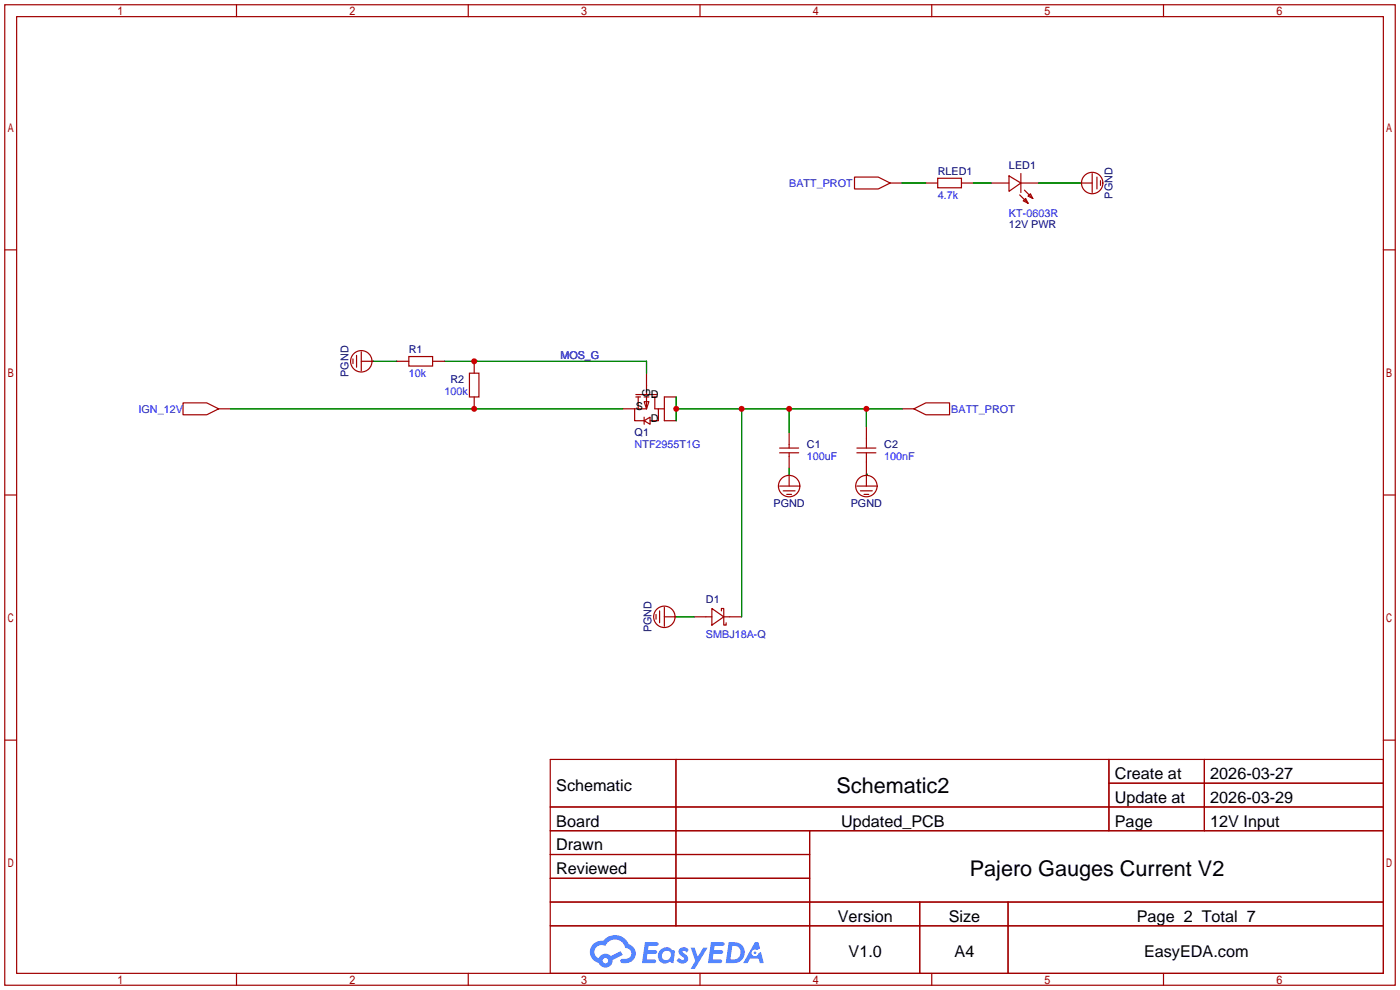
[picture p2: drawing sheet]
<svg xmlns="http://www.w3.org/2000/svg" width="299mm" height="212mm" viewBox="0 0 299 212" stroke-linecap="round" stroke-linejoin="round" font-family="sans-serif">
<g fill="none" stroke="#a10000" stroke-width=".25">
<path d="M1 1h297.2v209.6h-297.2zM3.6 3.6h292.1v204.4h-292.1zM50.5 1v2.6M100.1 1v2.6M149.6 1v2.6M199.1 1v2.6M248.7 1v2.6M1 53.4h2.6M295.7 53.4h2.5M1 105.8h2.6M295.7 105.8h2.5M1 158.2h2.6"/>
<path d="M295.7 158.2h2.5M117.6 162.3h178.1v45.7h-178.1zM117.6 172.5h178.1M117.6 177.5h178.1M144.5 162.3v35.6M173 177.5v30.5M237 162.3v15.2M237 167.4h58.7M257.4 162.3v15.2M117.6 182.6h55.4M117.6 192.8h178.1M117.6 187.7h55.4"/>
<path d="M117.6 197.9h178.1M196.6 192.8v15.2M215.4 192.8v15.2M50.5 208v2.6M100.1 208v2.6M149.6 208v2.6M199.1 208v2.6M248.7 208v2.6"/>
</g>
<g fill="#5487ff">
<path d="M145.3 202.7a1.3 1.3 0 0 1 1.9 .3l-.4 .6a.54 .54 0 0 0-.9-.2l.1 .2a1.34 1.34 0 0 1 .9 1.8 1.47 1.47 0 0 1-2.3-.1l.5-.6 .8 .5a.31 .31 0 0 0 .4-.3 .31 .31 0 0 0-.3-.4 1.12 1.12 0 0 1-.7-1.8z"/>
<path d="M147.6 202.5h.9l.6 2 1.2-2h.9l-2.7 4.6h-.9l1-1.7z"/>
<path d="M137.8 201.4h1.7a1.31 1.31 0 0 1 1.2 .2 .4 .4 0 0 1-.3 .5l-1.8 .1-.1 .9h1.6a.4 .4 0 0 1 .4 .4 .4 .4 0 0 1-.5 .4h-1.6l-.2 1.2h1.4a.46 .46 0 0 1 .5 0 .46 .46 0 0 1 .1 .5l-.4 .2h-2.6z"/>
<path d="M151.9 201.4h1.7a1.32 1.32 0 0 1 1.2 .2 .39 .39 0 0 1-.3 .5l-1.8 .1-.1 .9h1.6a.4 .4 0 0 1 .4 .4 .4 .4 0 0 1-.4 .4h-1.7l-.2 1.2h1.4a.46 .46 0 0 1 .5 0 .46 .46 0 0 1 .1 .5l-.4 .2h-2.6z"/>
<path d="M161.3 201.4h.8l.3 1.3-.6 .4a.75 .75 0 0 0-1.1 .3 .75 .75 0 0 0 .5 1 .75 .75 0 0 0 .9-.7l.5-.2 .6 2.3h-.8l-.3-.9h-1.8l-.5 .9h-1z"/>
<path d="M155.7 201.4l-.6 4.4h1.5a2.27 2.27 0 0 0 2.6-2.2 2.27 2.27 0 0 0-2.7-2.2zM156.5 202.1a1.5 1.5 0 0 1 1.8 1.6 1.5 1.5 0 0 1-1.9 1.4h-.3z"/>
<path d="M141.2 203a1.6 1.6 0 0 0-.3 2.3 1.6 1.6 0 0 0 2.3 .2l.7 .3 .3-2.4-.1-.3-.5-.1a1.58 1.58 0 0 0-2.4 0zM141.8 203.5a.98 .98 0 0 1 1.6 .4 .98 .98 0 0 1-1.1 1.3 .94 .94 0 0 1-.9-.7 .94 .94 0 0 1 .4-1z"/>
<path d="M126.8 201.8a2.37 2.37 0 0 0 1.1 4 1.54 1.54 0 0 0 1.8 1 1.54 1.54 0 0 0 1.2-1.6l2.2-1.1-.5-.8-2 1a1.57 1.57 0 0 0-2.7 .5 1.5 1.5 0 0 1-.7-2.1 1.5 1.5 0 0 1 2.2-.5 2.23 2.23 0 0 1 2.3-1.4 2.23 2.23 0 0 1 2 1.8 1.16 1.16 0 0 1 1.2 1.1 1.16 1.16 0 0 1-1.1 1.2h-.7a.47 .47 0 0 0-.5 .4 .47 .47 0 0 0 .4 .5 2.17 2.17 0 0 0 2.5-.9 2.17 2.17 0 0 0-.3-2.7l-.8-.4a3.2 3.2 0 0 0-5.5-.7l-1.1 .1zM128.8 205.3a.6 .6 0 0 1 1.2 0 .6 .6 0 0 1-1.2 0z"/>
<circle cx="161.4" cy="203.6" r=".28"/>
</g>
<g fill="none" stroke="#a10000" stroke-width=".25">
<path d="M182.6 37.8h5.1l2.5 1.3-2.5 1.3h-5.1zM190.2 39.1h2.6M197.9 39.1h2.5M200.4 38.1h5.1v2h-5.1zM205.5 39.1h2.5M211.8 39.1h3.8M215.6 37.6l2.6 1.5-2.6 1.8zM218.2 39.1h3.8M218.2 37.1v4M230.9 39.1h2.5M233.4 37.1v4M234.4 37.8v2.6"/>
<path d="M235.2 38.6v1M217.9 41.7l1.8 1.7M218.7 42.9l.5-.5 .5 1zM218.9 40.6l1.8 1.8M219.7 41.9l.5-.5 .5 1zM75.4 76.7v1M76.2 75.9v2.6M77.2 77.2h2.6M77.2 75.2v4M84.8 77.2h2.6M87.4 76.2h5.1v2h-5.1zM92.5 77.2h2.5"/>
<path d="M100.3 79.8h2.1v5h-2.1zM101.3 77.2v2.6M138.2 79.8v4.5M39.1 86.1h5.1l2.5 1.3-2.5 1.2h-5.1zM46.7 87.4h2.6M101.3 84.8v2.6M133.1 87.4h2.5M135.6 87.4v2.5h2.1M135.9 84.3h4.6M135.9 84.8h1M136.4 84.8v2.6M137.7 85.9h1l-.5 1.5z"/>
<path d="M137.7 89.9l1.2-.7v1.5zM137.7 89.2v1.5M137.7 84.8h1M138.2 84.8v2.6h-2.6M139.4 84.8h1.1M140 84.8v2.6h.7v2.5h-1.8M140.7 87.4h1.3M144.5 84.8h-2.5v5.1h2.5M166.6 96.8h4.1M166.6 95.8h4.1M168.7 92.5v3.3M168.7 96.8v3.3"/>
<path d="M183.1 96.8h4.1M183.1 95.8h4.1M185.2 91.2v4.6M185.2 96.8v7.1M192.8 87.4h2.5M195.3 87.4l2.6-1.3h5v2.5h-5zM166.6 103.9h4.1M167.4 104.9h2.5M168.1 105.7h1.1M168.7 101.3v2.6M183.1 103.9h4.1M183.9 104.9h2.5"/>
<path d="M184.7 105.7h1M140.2 131.3v1M141 130.6v2.5M142 131.8h2.5M142 129.8v4.1M148.3 131.8h3.8M152.1 130l2.6 1.8-2.6 1.8zM154.2 130.6v-.6h.5v3.6h.5v-.5M154.7 131.8h3.8"/>
<circle cx="233.4" cy="39.1" r="2.29"/>
<circle cx="77.2" cy="77.2" r="2.29"/>
<circle cx="168.7" cy="103.9" r="2.29"/>
<circle cx="185.2" cy="103.9" r="2.29"/>
<circle cx="142" cy="131.8" r="2.29"/>
</g>
<g fill="none" stroke="#008700" stroke-width=".25">
<path d="M192.8 39.1h5.1M208 39.1h3.8M222 39.1h8.9M79.8 77.2h5M95 77.2h43.2v2.6M49.3 87.4h83.8M144.5 87.4h48.3M144.5 84.8v5.1M158.5 87.4v44.4M168.7 87.4v5.1M185.2 87.4v3.8M168.7 100.1v1.2"/>
<path d="M185.2 101.3h.1M144.5 131.8h3.8"/>
</g>
<g fill="#c00">
<circle cx="101.3" cy="87.4" r=".63"/>
<circle cx="168.7" cy="87.4" r=".63"/>
<circle cx="185.2" cy="87.4" r=".63"/>
<circle cx="158.5" cy="87.4" r=".63"/>
<circle cx="144.5" cy="87.4" r=".63"/>
<circle cx="101.3" cy="77.2" r=".63"/>
</g>
<g font-size="4.6">
<text x="178.8" y="169.4">Schematic2</text>
<text x="207.3" y="187.2">Pajero Gauges Current V2</text>
</g>
<g font-size="3.5">
<text x="238.3" y="166.5">Create at</text>
<text x="258.7" y="166.5">2026-03-27</text>
<text x="118.9" y="169.1">Schematic</text>
<text x="238.3" y="171.6">Update at</text>
<text x="258.7" y="171.6">2026-03-29</text>
<text x="118.9" y="176.7">Board</text>
<text x="179.8" y="176.7">Updated_PCB</text>
<text x="238.3" y="176.7">Page</text>
<text x="258.7" y="176.7">12V Input</text>
<text x="118.9" y="181.8">Drawn</text>
<text x="118.9" y="186.8">Reviewed</text>
<text x="179.1" y="197">Version</text>
<text x="202.8" y="197">Size</text>
<text x="243" y="197">Page 2 Total 7</text>
<text x="181.4" y="204.6">V1.0</text>
<text x="204" y="204.6">A4</text>
<text x="244.5" y="204.6">EasyEDA.com</text>
</g>
<g font-size="2.3" fill="#00f">
<text x="168.7" y="39.9">BATT_PROT</text>
<text x="200.4" y="42.5">4.7k</text>
<text x="215.6" y="46.3">KT-0603R</text>
<text x="119.8" y="76.8">MOS_G</text>
<text x="87.4" y="80.6">10k</text>
<text x="29.6" y="88.2">IGN_12V</text>
<text x="95" y="84.4">100k</text>
<text x="203.3" y="88.2">BATT_PROT</text>
<text x="135.6" y="95.8">NTF2955T1G</text>
<text x="172.5" y="98.3">100uF</text>
<text x="189" y="98.3">100nF</text>
<text x="150.9" y="136.4">SMBJ18A-Q</text>
</g>
<g font-size="2.3" fill="#000080">
<text x="200.4" y="37.4">RLED1</text>
<text x="215.6" y="36.1">LED1</text>
<text x="237.8" y="42.4" transform="rotate(-90 237.8 42.4)">PGND</text>
<text x="215.6" y="48.8">12V PWR</text>
<text x="87.4" y="75.5">R1</text>
<text x="74.5" y="80.5" transform="rotate(-90 74.5 80.5)">PGND</text>
<text x="96.3" y="81.8">R2</text>
<text x="135.6" y="93.3">Q1</text>
<text x="172.5" y="95.8">C1</text>
<text x="189" y="95.8">C2</text>
<text x="165.3" y="108.2">PGND</text>
<text x="181.8" y="108.2">PGND</text>
<text x="150.9" y="128.8">D1</text>
<text x="139.2" y="135.2" transform="rotate(-90 139.2 135.2)">PGND</text>
</g>
<g font-size="2.3">
<text x="135.9" y="87.7">S</text>
<text x="139" y="84.9" transform="rotate(-90 139 84.9)">G</text>
<text x="139.1" y="85.1">D</text>
<text x="139.1" y="90.2">D</text>
</g>
</svg>
